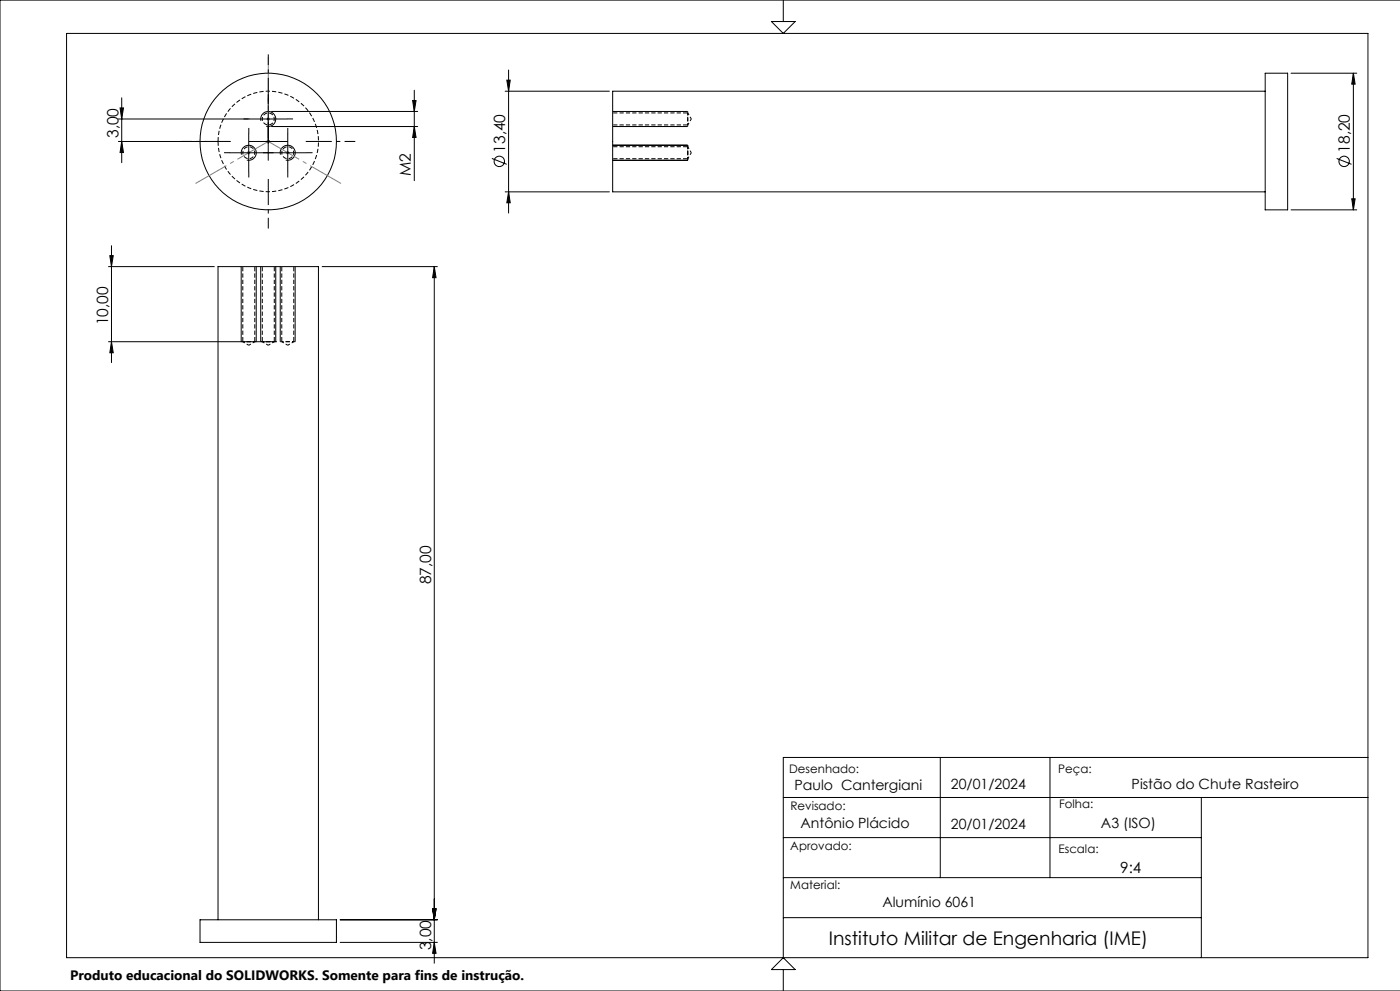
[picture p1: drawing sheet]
<svg xmlns="http://www.w3.org/2000/svg" width="420mm" height="297mm" viewBox="0 0 420 297" stroke-linecap="round" stroke-linejoin="round" font-family="sans-serif">
<path d="M65.4 42.4a15.1 15.1 0 0 1 22.2-13.3 15.1 15.1 0 0 1 1.3 25.8 15.1 15.1 0 0 1-23.4-11l-.1-1.5" fill="none" stroke="#000" stroke-width=".3" stroke-dasharray="1.3 .6" stroke-linecap="butt"/>
<path d="M78.7 35.6a1.8 1.8 0 0 1 2.5-1.6 1.8 1.8 0 0 1 .5 3 1.8 1.8 0 0 1-2.9-.9l-.1-.5M72.8 45.8a1.8 1.8 0 0 1 2.6-1.7 1.8 1.8 0 0 1 .4 3 1.8 1.8 0 0 1-2.9-.8l-.1-.5M84.5 45.8a1.8 1.8 0 0 1 2.6-1.7 1.8 1.8 0 0 1 .4 3 1.8 1.8 0 0 1-2.9-.8l-.1-.5M72.8 102.4h3.6M78.7 102.4h3.6M84.5 102.4h3.6" fill="none" stroke="#000" stroke-width=".3" stroke-dasharray="1.3 .6" stroke-dashoffset=".7" stroke-linecap="butt"/>
<g fill="none" stroke="#000" stroke-width=".3">
<path d="M20 10h390.4v277h-390.4zM231.4 6.5h7.1l-3.5 3.5zM235 0v6.5M420 0h-420v297h420M35.5 35.7h39M36 32.3h1l-.5 3.4zM36.5 29.3v19.5M74.8 35.7h11.3M78.3 36.2a2.26 2.26 0 0 1 2-2.8 2.26 2.26 0 0 1 2.4 2.5 2.26 2.26 0 0 1-2.8 1.9M80.5 30v18M81.5 33.4h43.8M81.5 37.9h43.8"/>
<path d="M123.8 30.1h1l-.5 3.3zM124.3 37.9l.5 3.3h-1zM124.3 27.1v27M151.6 27.3h31.2M152 24h1.1l-.5 3.3zM152.6 21v42.8M183.8 33.4h22.5M183.8 37.9h22.5M379.6 21.9h6.7v41h-6.7zM379.6 27.3h-195.8v30.2h195.8M387.3 21.9h19.7M406 21.9v41"/>
<path d="M406 21.9l.5 3.3h-1zM35.5 42.4h26.6M36.5 42.4l.5 3.3h-1zM69 45.8h11.3M72.5 46.4a2.25 2.25 0 0 1 2-2.8 2.25 2.25 0 0 1 2.4 2.4 2.25 2.25 0 0 1-2.9 2M74.6 40.1v11.3M74.8 42.4h11.3M80.7 45.8h11.2M84.1 46.4a2.26 2.26 0 0 1 2.1-2.9 2.26 2.26 0 0 1 2.4 2.5 2.26 2.26 0 0 1-2.9 2M86.3 40.1v11.3M147.6 47.5l4.4 1.7M151.6 57.5h31.2"/>
<path d="M152.6 57.5l.5 3.3h-1.1zM183.8 43.5h22.5M183.8 48h22.5M401 47.5l4.4 1.7M405.5 59.6h1l-.5 3.3zM32.5 79.9h31.9M32.9 76.6h1.1l-.6 3.3zM33.4 73.6v35.2M72.4 79.9v22.5M76.9 79.9v22.5M78.2 79.9v22.5M82.7 79.9v22.5"/>
<path d="M84.1 79.9v22.5M88.5 79.9v22.5M96.6 79.9h34.7M130.3 79.9l.5 3.3h-1zM130.3 79.9v208.9M387.3 62.9h19.7M32.5 102.4h50.6M33.4 102.4l.6 3.3h-1.1zM235 239h175.4M282.1 227v36M315 227v36M360.4 239v48"/>
<path d="M410.4 227h-175.4v60M235 251h125.4M60 275.7h40.9v6.7h-40.9zM65.4 275.7v-195.8h30.1v195.8M102 275.7h29.3M129.8 272.4h1l-.5 3.3zM235 275h125.4M235 263h125.4M102 282.4h29.3M130.3 282.4l.5 3.3h-1zM231.4 290.6l3.6-3.6 3.5 3.6zM235 290.6v6.4"/>
<circle cx="80.5" cy="42.4" r="20.5"/>
<circle cx="149.8" cy="48.4" r="1.55"/>
<circle cx="403.2" cy="48.4" r="1.56"/>
</g>
<path d="M206.3 35.6v-1.8M206.3 37.4v-1.8M206.3 45.8v-1.8M206.3 47.6v-1.8" fill="none" stroke="#000" stroke-width=".3" stroke-dasharray="1.3 .6" stroke-dashoffset=".9" stroke-linecap="butt"/>
<path d="M183.8 37.4h22.5M206.3 33.8h-22.5M183.8 47.6h22.5M206.3 44h-22.5M72.8 79.9v22.5M78.7 79.9v22.5M84.5 79.9v22.5M76.4 102.4v-22.5M82.3 102.4v-22.5M88.1 102.4v-22.5" fill="none" stroke="#000" stroke-width=".3" stroke-dasharray="1.3 .6" stroke-dashoffset="-.1" stroke-linecap="butt"/>
<path d="M206.3 37.4l1.1-1.8M207.4 35.6l-1.1-1.8M206.3 47.6l1.1-1.8M207.4 45.8l-1.1-1.8M72.8 102.4l1.8 1.1M74.6 103.5l1.8-1.1M78.7 102.4l1.8 1.1M80.5 103.5l1.8-1.1M84.5 102.4l1.8 1.1M86.3 103.5l1.8-1.1" fill="none" stroke="#000" stroke-width=".3" stroke-dasharray="1.3 .6" stroke-dashoffset=".5" stroke-linecap="butt"/>
<g fill="none" stroke="#808080" stroke-width=".3">
<path d="M80 35.7h1M80.1 35.3l.7 .7M80.5 35.2v1M80.8 35.3l-.7 .7M74.1 45.8h1M74.3 45.4l.7 .7M74.6 45.3v1M75 45.4l-.7 .7M80 42.4h1M80.1 42l.7 .8M80.5 41.9v1M80.8 42l-.7 .8"/>
<path d="M85.8 45.8h1M86 45.4l.7 .7M86.3 45.3v1M86.7 45.4l-.7 .7"/>
</g>
<path d="M80.5 42.4v-25.2M80.5 42.4l-21.8 12.6M80.5 42.4l21.8 12.6" fill="none" stroke="#808080" stroke-width=".3" stroke-dasharray="15.2 1.3 1.3 1.3" stroke-dashoffset="4.5" stroke-linecap="butt"/>
<path d="M80.5 31.1v-14.8M69.2 42.4h-14.8M80.5 53.6v14.9M91.7 42.4h14.9" fill="none" stroke="#000" stroke-width=".3" stroke-dasharray="15.2 1.3 1.3 1.3" stroke-dashoffset="7.4" stroke-linecap="butt"/>
<path d="M74.9 35.6h-1.8M80.5 30v-1.8M86.1 35.6h1.8M69 45.8h-1.8M74.6 40.1v-1.8M74.6 51.4v1.8M80.3 45.8h1.8M80.5 41.3v1.8M80.7 45.8h-1.8M86.3 40.1v-1.8M86.3 51.4v1.8M92 45.8h1.8" fill="none" stroke="#000" stroke-width=".3" stroke-dasharray="15.2 1.3 1.3 1.3" stroke-linecap="butt"/>
<path d="M206.3 37.9v-4.5M206.3 48v-4.5M72.4 102.4h4.5M78.2 102.4h4.5M84.1 102.4h4.5" fill="none" stroke="#000" stroke-width=".3" stroke-dasharray="1.3 .6" stroke-dashoffset=".3" stroke-linecap="butt"/>
<g fill="#000">
<path d="M36 32.3h1l-.5 3.4zM36.5 42.4l.5 3.3h-1zM123.8 30.1h1l-.5 3.3zM124.3 37.9l.5 3.3h-1z"/>
<path d="M406 21.9l.5 3.3h-1zM405.5 59.6h1l-.5 3.3zM152 24h1.1l-.5 3.3zM152.6 57.5l.5 3.3h-1.1z"/>
<path d="M130.3 79.9l.5 3.3h-1zM129.8 272.4h1l-.5 3.3zM129.8 272.4h1l-.5 3.3zM130.3 282.4l.5 3.3h-1z"/>
<path d="M33.4 102.4l.6 3.3h-1.1zM32.9 76.6h1.1l-.6 3.3z"/>
</g>
<text font-size="5.6" x="248.7" y="283.2">Instituto Militar de Engenharia (IME)</text>
<g font-size="4.7">
<text x="35.5" y="41.4" transform="rotate(-90 35.5 41.4)">3,00</text>
<text x="151.5" y="45.8" transform="rotate(-90 151.5 45.8)">13,40</text>
<text x="405" y="45.8" transform="rotate(-90 405 45.8)">18,20</text>
<text x="123.3" y="52.8" transform="rotate(-90 123.3 52.8)">M2</text>
<text x="32.5" y="97.5" transform="rotate(-90 32.5 97.5)">10,00</text>
<text x="129.3" y="175.1" transform="rotate(-90 129.3 175.1)">87,00</text>
<text x="129.3" y="284.8" transform="rotate(-90 129.3 284.8)">3,00</text>
</g>
<text font-size="4.6" x="336.1" y="261.6">9:4</text>
<g font-size="4.2">
<text x="238.4" y="236.8">Paulo Cantergiani</text>
<text x="285.3" y="236.3">20/01/2024</text>
<text x="339.5" y="236.3">Pistão do Chute Rasteiro</text>
<text x="240.2" y="248.1">Antônio Plácido</text>
<text x="285.3" y="248.4">20/01/2024</text>
<text x="330.3" y="248.1">A3 (ISO)</text>
<text x="264.7" y="271.9">Alumínio 6061</text>
</g>
<text font-size="4.1" x="21" y="293.7">Produto educacional do SOLIDWORKS. Somente para fins de instrução.</text>
<g font-size="3.5">
<text x="236.8" y="231.8">Desenhado:</text>
<text x="317.4" y="231.8">Peça:</text>
<text x="237.1" y="242.7">Revisado:</text>
<text x="317.7" y="242.1">Folha:</text>
<text x="237.1" y="254.7">Aprovado:</text>
<text x="317.5" y="255.7">Escala:</text>
<text x="237.1" y="266.6">Material:</text>
</g>
</svg>
